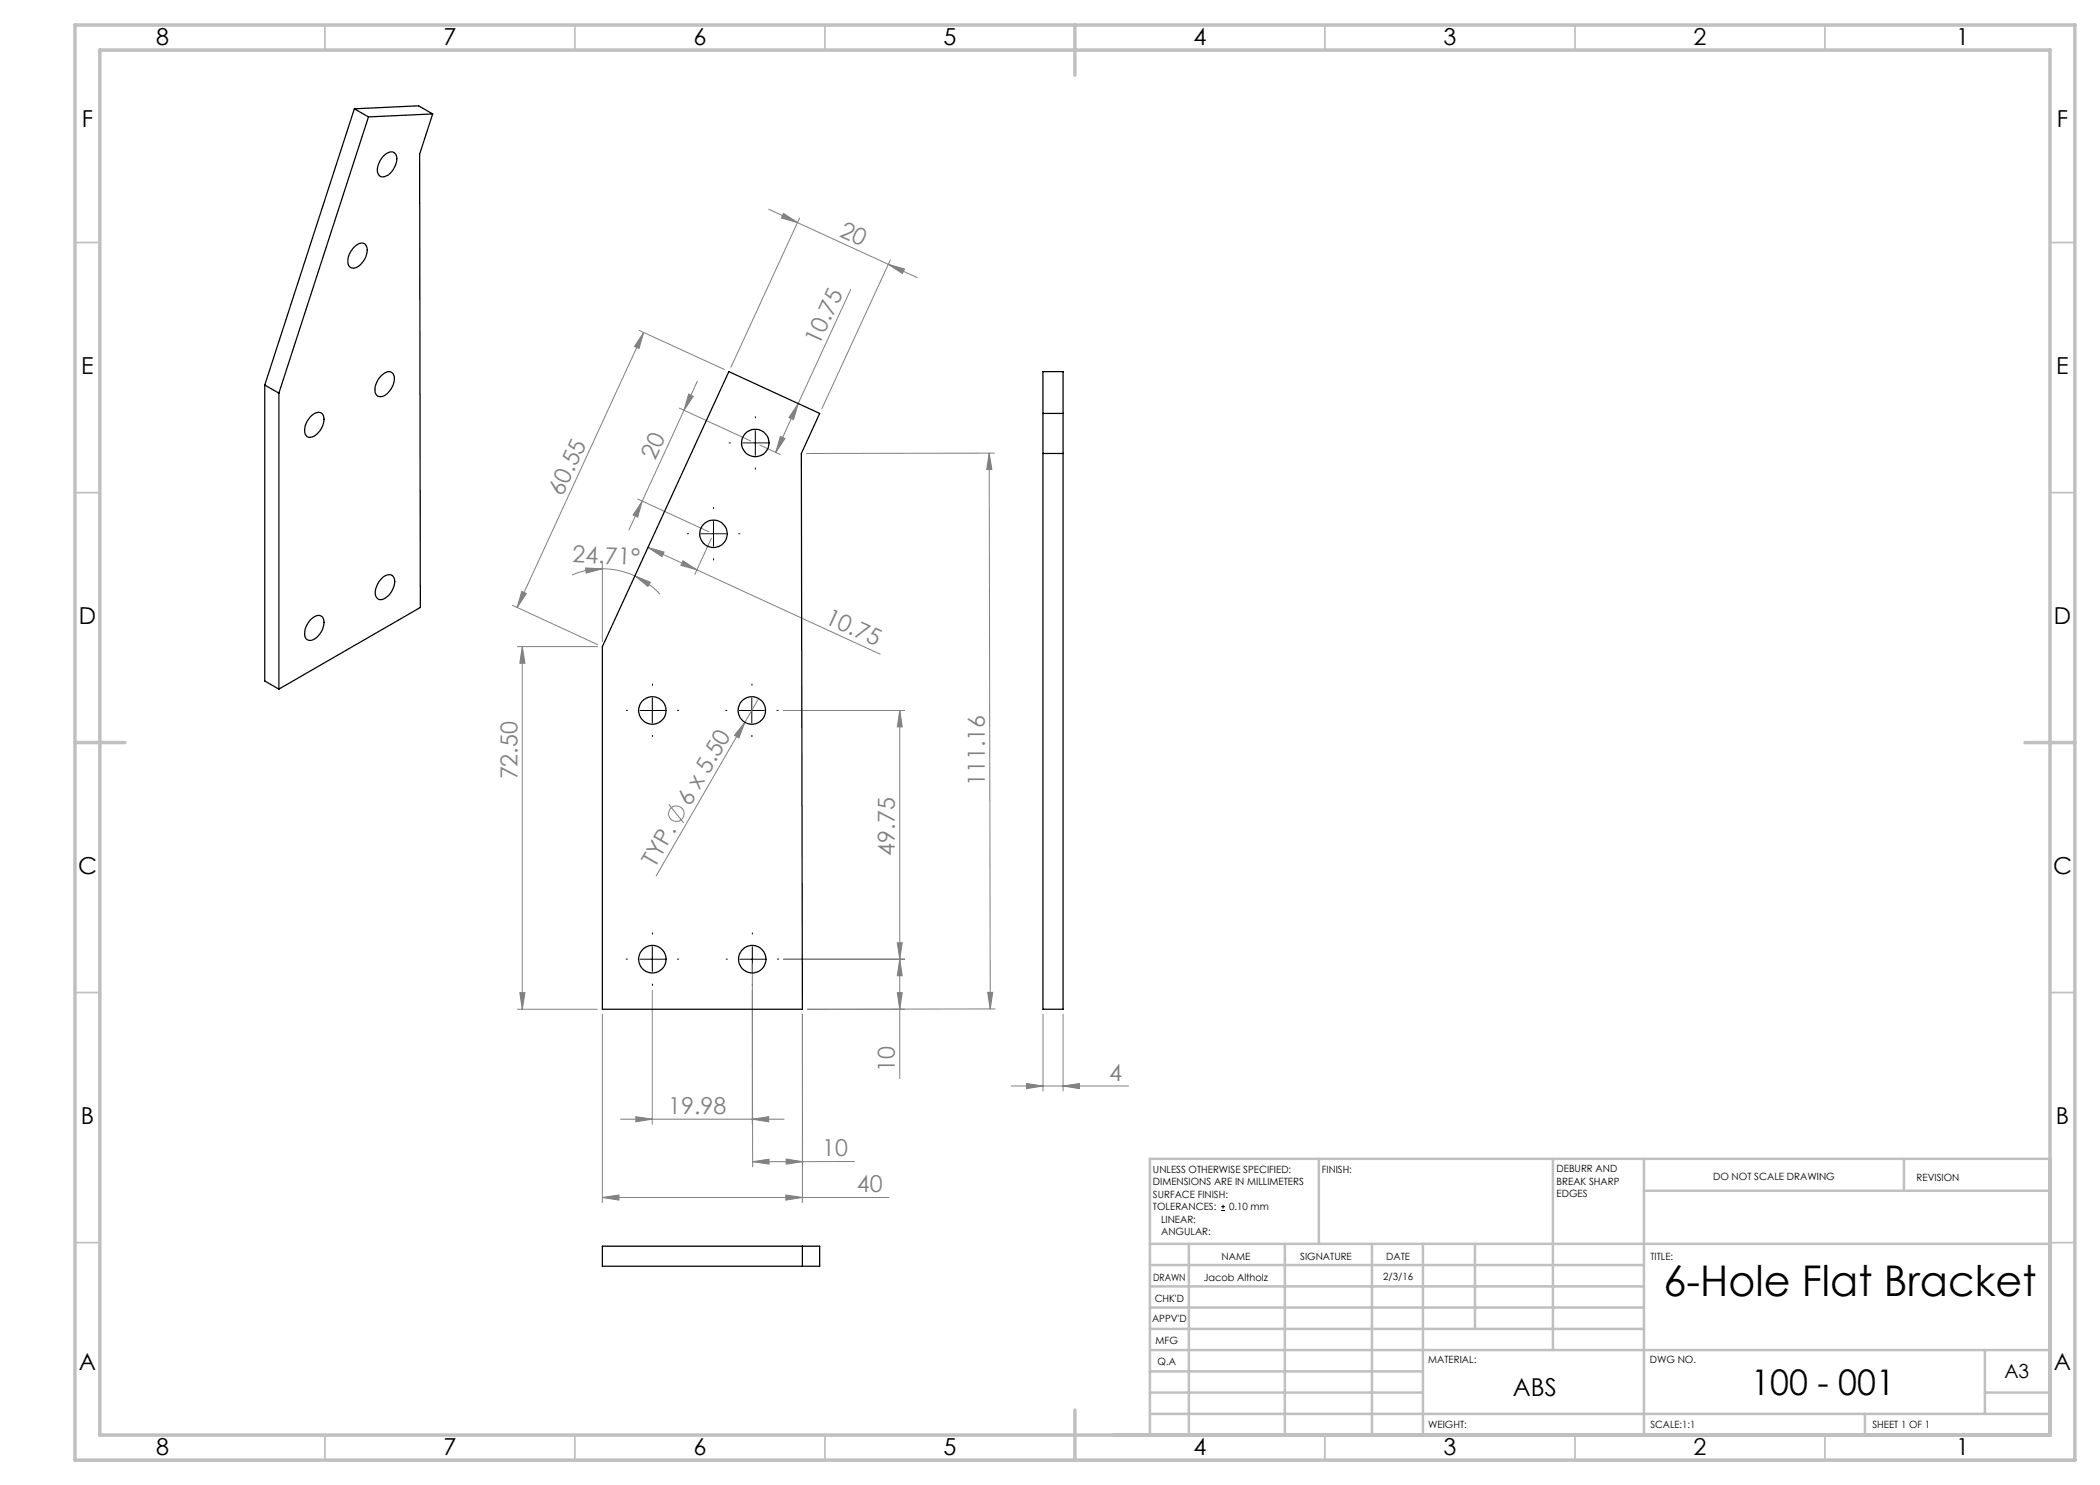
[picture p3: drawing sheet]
<svg xmlns="http://www.w3.org/2000/svg" width="420mm" height="297mm" viewBox="0 0 420 297" stroke-linecap="round" stroke-linejoin="round" font-family="sans-serif">
<g fill="none" stroke="#808080" stroke-width=".2">
<path d="M153.7 41.8l5.8 2.7M156.7 42.7l2.8 1.8-3.2-.9zM159.5 44.5l18.2 8.4M159.9 43.6l-13.7 29.8M170.1 57.9l-10.5 22.8M177.7 52.9l5.7 2.6M177.7 52.9l3.2 .9-.4 .9zM178.1 52l-13.7 29.8M127.8 66.1l17.1 7.8M128.7 66.5l-.9 3.2-.9-.4zM128.7 66.5l-25.3 55M137.7 78.8l.9 .5-1.8 2.8z"/>
<path d="M139.5 76.3l-2.7 5.8M127.5 99.8l14.3 6.6M135.9 81.6l14.2 6.6M136.8 82.1l-11 23.9M152 89l4 1.9M156.1 87.3l.9 .4-1.8 2.8zM159.6 80.7l-.9 3.2-.9-.4zM159.6 80.7l-4.4 9.8M197.8 90.6l.2 111.2M197.8 90.6l.6 3.3h-1.1zM198.9 90.6l-37.6 .1M104.4 118.3l.9 .4-1.9 2.8z"/>
<path d="M117.1 113.6l3.4 .2-3.3 .8zM120.5 113.8a15.8 15.8 0 0 1 6.5 1.4M120.5 113.8a15 15 0 0 0-6.1 1.2M120.5 112.7v15.6M127 115.2l3.1 1.2-.5 .9zM127 115.2a15.5 15.5 0 0 1 5 3.6M128.4 100.2l-.9 3.2-.9-.4zM129.6 109.5l9.8 4.5M129.6 109.5l3.2 .9-.4 .9zM136.6 112.1l2.8 1.9-3.2-.9zM139.4 114l36.6 16.8M142.3 107.7l-3.3 7.2"/>
<path d="M102.5 121.1l17.1 7.8M103.5 129.3h16M104.5 129.3l.5 3.3h-1zM104.5 129.3v72.6M151.7 139.7l-20.5 35.5M149 144.5l-1.2 3.1-.9-.5zM156.6 142.1h24.3M180 142.1l.4 3.3h-.9zM180 142.1v73.6M133.8 160.9l2.9 3.7M104 198.5h1l-.5 3.4zM130.5 198.1v26.8"/>
<path d="M150.5 198.1v26.8M150.5 192.8v40.6M156.7 191.8h24.2M179.5 198.5h.9l-.4 3.4zM179.5 188.6h.9l-.4 3.2zM180 191.8l.4 3.4h-.9zM197.5 198.5h1l-.5 3.3zM103.5 201.9h16M120.5 202.8v37.7M199 201.8l-37.5 .1h19.4M202.2 217.2h23.5M205.3 216.7l3.3 .5-3.3 .5z"/>
<path d="M208.6 202.8v15.4M212.6 217.2l3.3-.5v1zM212.6 202.8v15.4M120.5 239.5l3.3-.5v1zM120.5 239.5h57.3M124.1 223.8h32.7M127.2 223.3l3.3 .5-3.3 .6zM150.5 223.8l3.2-.5v1.1zM150.5 232.3h10M150.5 232.3l3.3-.5v1zM157.2 239l3.3 .5-3.3 .5zM157.2 231.8l3.3 .5-3.3 .5z"/>
<path d="M160.5 233.3v-30.5v37.7M170.9 232.3h-10.4"/>
<circle cx="135.3" cy="162.7" r="1.56"/>
</g>
<g fill="none" stroke="#000" stroke-width=".2">
<path d="M148.6 88.6h5M151.1 86.1v5M140.2 106.7h5M142.7 104.3v5M130.5 139.6v5M150.4 139.6v5M128 142.1h5M147.8 142.1h5.1M128 191.8h5M130.5 189.3v5M148 191.8h5M150.5 189.3v5"/>
<path d="M244.2 242.1h.8M244.2 241.3h.8M244.6 240.9v.8"/>
</g>
<g fill="none" stroke="#000" stroke-width=".2" stroke-dasharray="15.2 1.3 1.3 1.3">
<path d="M146.1 88.6h-.3M151.1 83.6v-.3M151.1 93.6v.2M156.1 88.6h.2M137.7 106.7h-.2M142.7 101.7v-.2M142.7 111.7v.3M147.7 106.7h.3M130.5 137.1v-.3M150.4 137.1v-.3M125.5 142.1h-.3M130.5 147.1v.2"/>
<path d="M135.5 142.1h.2M145.4 142.1h-.3M150.4 147.1v.2M155.4 142.1h.2M125.5 191.8h-.3M130.5 186.8v-.2M130.5 196.8v.3M135.5 191.8h.2M145.5 191.8h-.3M150.5 186.8v-.2M150.5 196.8v.3M155.5 191.8h.2"/>
</g>
<g fill="none" stroke="#c0c0c0" stroke-width=".35">
<path d="M65 5v5M115 5v5M165 5v5M265 5v5M315 5v5M365 5v5M15 48.5h5M410 48.5h5M15 98.5h5M410 98.5h5M15 198.5h5M410 198.5h5"/>
<path d="M15 248.5h5M410 248.5h5M65 287v5M115 287v5M165 287v5M265 287v5M315 287v5M365 287v5"/>
</g>
<g fill="none" stroke="#c0c0c0" stroke-width=".5">
<path d="M263.8 231.8v17M310.6 231.8v38.2M328.8 231.8v55.2M328.8 238.2h81.2M380.8 231.8v6.4M410 231.8h-180v55.2M230 248.8h180M230 257.3h98.8M230 253h98.8M237.8 248.8v38.2M257 248.8v38.2M274.4 248.8v38.2"/>
<path d="M284.6 248.8v38.2M295 248.8v17M230 265.8h98.8M230 261.5h98.8M230 278.5h54.6M230 274.3h54.6M230 270h180M397 278.5h13M397 270v12.8M230 282.8h180M373 282.8v4.2"/>
</g>
<path d="M15 5h400v287h-400zM20 10h390v277h-390zM215 5v10M15 148.5h10M405 148.5h10M215 282v10" fill="none" stroke="#c0c0c0" stroke-width=".7"/>
<g fill="#808080">
<path d="M149 144.5l-1.2 3.1-.9-.5z"/>
<path d="M177.7 52.9l3.2 .9-.4 .9zM156.7 42.7l2.8 1.8-3.2-.9z"/>
<path d="M127 115.2l3.1 1.2-.5 .9zM117.1 113.6l3.4 .2-3.3 .8z"/>
<path d="M120.5 239.5l3.3-.5v1zM157.2 239l3.3 .5-3.3 .5zM127.2 223.3l3.3 .5-3.3 .6zM150.5 223.8l3.2-.5v1.1zM205.3 216.7l3.3 .5-3.3 .5zM212.6 217.2l3.3-.5v1z"/>
<path d="M150.5 232.3l3.3-.5v1zM157.2 231.8l3.3 .5-3.3 .5z"/>
<path d="M156.1 87.3l.9 .4-1.8 2.8zM159.6 80.7l-.9 3.2-.9-.4z"/>
<path d="M128.4 100.2l-.9 3.2-.9-.4zM137.7 78.8l.9 .5-1.8 2.8z"/>
<path d="M128.7 66.5l-.9 3.2-.9-.4zM104.4 118.3l.9 .4-1.9 2.8z"/>
<path d="M104.5 129.3l.5 3.3h-1zM104 198.5h1l-.5 3.4zM180 191.8l.4 3.4h-.9zM179.5 198.5h.9l-.4 3.4zM180 142.1l.4 3.3h-.9zM179.5 188.6h.9l-.4 3.2z"/>
<path d="M197.5 198.5h1l-.5 3.3zM197.8 90.6l.6 3.3h-1.1z"/>
<path d="M129.6 109.5l3.2 .9-.4 .9zM136.6 112.1l2.8 1.9-3.2-.9z"/>
</g>
<g fill="none" stroke="#000" stroke-width=".25">
<path d="M70.9 21.8l2.8 1.6M70.9 21.8l-17.9 55.2M70.9 21.8l12.8-.6 2.8 1.6M73.7 23.4l-17.9 55.2M76.6 31.4l.6-.6a1.3 1.3 0 0 1 1.7-.2 1.3 1.3 0 0 1 .4 1.6 3.7 3.7 0 0 1-2.7 3.2 1.28 1.28 0 0 1-1.1-1.8l.5-1.4zM86.5 22.8l-12.8 .6M86.5 22.8l-2.6 8 .2 90.7-28.3 16.3M70.6 49.6l.7-.6a1.22 1.22 0 0 1 1.5-.3 1.22 1.22 0 0 1 .6 1.3 3.9 3.9 0 0 1-2.8 3.7 1.3 1.3 0 0 1-1-1.9l.5-1.4zM53 77l2.8 1.6M53 77v59.2l2.8 1.6M55.8 78.6v59.2M76.1 75.3l.7-.6a1.28 1.28 0 0 1 1.6-.2 1.28 1.28 0 0 1 .4 1.7 4.1 4.1 0 0 1-2.4 3.1 1.11 1.11 0 0 1-1.4-1.3l.3-1.4z"/>
<path d="M145.8 74.3l18.1 8.4-3.6 8 .2 111.2h-40v-72.6zM208.6 74.3h4v127.6h-4zM62 83.5a1.72 1.72 0 0 1 2.5-.7 3.6 3.6 0 0 1-2.5 4.7 1.3 1.3 0 0 1-1-1.8l.4-1.4zM208.6 90.7h4M208.6 82.7h4M76.4 115.6l.4-.3a1.3 1.3 0 0 1 1.7-.2 1.3 1.3 0 0 1 .4 1.6 3.7 3.7 0 0 1-2.8 3.2 1.5 1.5 0 0 1-.9-2.2l.6-1.4zM62 124.1l.7-.6a1.27 1.27 0 0 1 1.6-.2 1.27 1.27 0 0 1 .5 1.6 3.7 3.7 0 0 1-2.8 3.2 1.25 1.25 0 0 1-1-1.8l.2-.9zM120.5 249.2h43.4v4.1h-43.4zM160.5 249.2v4.1"/>
<circle cx="151.1" cy="88.6" r="2.75"/>
<circle cx="142.7" cy="106.8" r="2.75"/>
<circle cx="130.5" cy="142.1" r="2.75"/>
<circle cx="150.4" cy="142.1" r="2.75"/>
<circle cx="130.5" cy="191.8" r="2.75"/>
<circle cx="150.5" cy="191.8" r="2.75"/>
</g>
<text font-size="8.5" x="332.7" y="259.1">6-Hole Flat Bracket</text>
<text font-size="7.1" x="350.2" y="279">100 - 001</text>
<text font-size="4.9" x="302.6" y="279.3">ABS</text>
<g font-size="4.7">
<text x="31.2" y="9">8</text>
<text x="88.7" y="9">7</text>
<text x="138.7" y="9">6</text>
<text x="188.7" y="9">5</text>
<text x="238.7" y="9">4</text>
<text x="288.7" y="9">3</text>
<text x="338.7" y="9">2</text>
<text x="391.2" y="9">1</text>
<text x="16.4" y="25.5">F</text>
<text x="411.4" y="25.5">F</text>
<text x="16.3" y="74.7">E</text>
<text x="411.2" y="74.7">E</text>
<text x="15.8" y="124.7">D</text>
<text x="410.8" y="124.7">D</text>
<text x="15.6" y="174.7">C</text>
<text x="410.6" y="174.8">C</text>
<text x="16.2" y="224.7">B</text>
<text x="411.2" y="224.7">B</text>
<text x="15.8" y="274">A</text>
<text x="410.8" y="274">A</text>
<text x="31.2" y="291">8</text>
<text x="88.7" y="291">7</text>
<text x="138.7" y="291">6</text>
<text x="188.7" y="291">5</text>
<text x="238.7" y="291">4</text>
<text x="288.7" y="291">3</text>
<text x="338.7" y="291">2</text>
<text x="391.2" y="291">1</text>
</g>
<g font-size="4.7" fill="#808080">
<text x="167.7" y="47.1" transform="rotate(25 167.7 47.1)">20</text>
<text x="163.8" y="69.2" transform="rotate(-65 163.8 69.2)">10.75</text>
<text x="131" y="92.1" transform="rotate(-65 131 92.1)">20</text>
<text x="112.5" y="99.3" transform="rotate(-65 112.5 99.3)">60.55</text>
<text x="114.5" y="112.5" transform="rotate(2 114.5 112.5)">24.71°</text>
<text x="164.7" y="124.5" transform="rotate(25 164.7 124.5)">10.75</text>
<text x="103.5" y="155.9" transform="rotate(-90 103.5 155.9)">72.50</text>
<text x="138.1" y="161.3" transform="rotate(-60 138.1 161.3)">6 x 5.50</text>
<text x="197" y="157.2" transform="rotate(-90 197 157.2)">111.16</text>
<text x="131" y="173.5" transform="rotate(-60 131 173.5)">TYP.</text>
<text x="179" y="171.1" transform="rotate(-90 179 171.1)">49.75</text>
<text x="179" y="214.4" transform="rotate(-90 179 214.4)">10</text>
<text x="221.8" y="216.2">4</text>
<text x="133.7" y="222.8">19.98</text>
<text x="164.4" y="231.3">10</text>
<text x="171.4" y="238.5">40</text>
</g>
<text font-size="3.9" x="400.9" y="275.5">A3</text>
<g font-size="2">
<text x="230.6" y="234.6">UNLESS OTHERWISE SPECIFIED:</text>
<text x="230.6" y="237.1">DIMENSIONS ARE IN MILLIMETERS</text>
<text x="230.6" y="239.6">SURFACE FINISH:</text>
<text x="264.4" y="234.6">FINISH:</text>
<text x="311.3" y="234.5">DEBURR AND</text>
<text x="311.3" y="237">BREAK SHARP</text>
<text x="311.3" y="239.5">EDGES</text>
<text x="342.6" y="236">DO NOT SCALE DRAWING</text>
<text x="383.3" y="236.2">REVISION</text>
<text x="230.6" y="242.1">TOLERANCES:</text>
<text x="232.2" y="244.6">LINEAR:</text>
<text x="245.8" y="242.1">0.10 mm</text>
<text x="232.2" y="247.1">ANGULAR:</text>
<text x="244.3" y="252">NAME</text>
<text x="260" y="251.9">SIGNATURE</text>
<text x="277.2" y="251.9">DATE</text>
<text x="330.1" y="251.9">TITLE:</text>
<text x="230.6" y="256.1">DRAWN</text>
<text x="240.7" y="256.1">Jacob Altholz</text>
<text x="276.6" y="255.9">2/3/16</text>
<text x="230.9" y="260.3">CHK'D</text>
<text x="230.4" y="264.4">APPV'D</text>
<text x="231.1" y="268.8">MFG</text>
<text x="231.5" y="273">Q.A</text>
<text x="285.6" y="272.5">MATERIAL:</text>
<text x="330" y="272.5">DWG NO.</text>
<text x="285.6" y="285.5">WEIGHT:</text>
<text x="330.1" y="285.6">SCALE:1:1</text>
<text x="374.5" y="285.6">SHEET 1 OF 1</text>
</g>
</svg>
